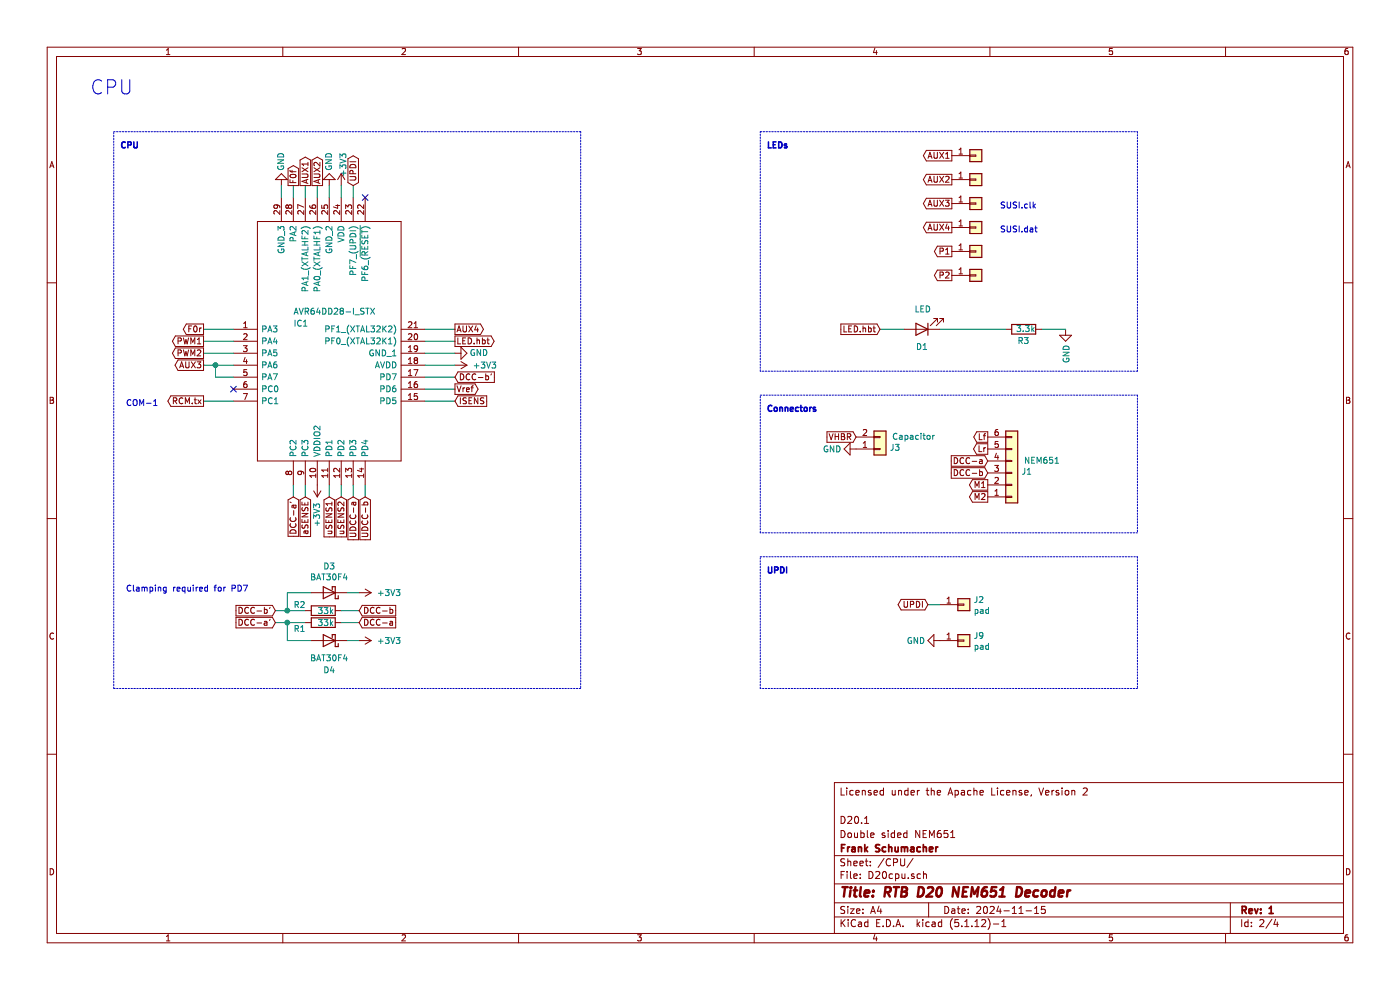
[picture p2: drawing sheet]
EESchema Schematic File Version 4
EELAYER 30 0
EELAYER END
$Descr A4 11693 8268
encoding utf-8
Sheet 2 4
Title "RTB D20 NEM651 Decoder"
Date "2024-11-15"
Rev "1"
Comp "Frank Schumacher"
Comment1 "Double sided NEM651"
Comment2 "D20.1"
Comment3 ""
Comment4 "Licensed under the Apache License, Version 2"
$EndDescr
Text Notes 750  800  0    118  ~ 0
CPU
$Comp
L power:+3V3 #PWR0102
U 1 1
P 2850 1550
F 0 "#PWR0102" H 2850 1400 50  0001 C CNN
F 1 "+3V3" V 2865 1723 50  0000 C CNN
F 2 "" H 2850 1550 50  0001 C CNN
F 3 "" H 2850 1550 50  0001 C CNN
	1    2850 1550
	1    0    0    -1  
$EndComp
Text GLabel 7750 5050 0    50   BiDi ~ 0
UPDI
Wire Wire Line
	7750 5050 7850 5050
Text GLabel 8250 3950 0    50   Input ~ 0
DCC-b
Text GLabel 8250 3850 0    50   Input ~ 0
DCC-a
Text GLabel 8250 4050 0    50   Output ~ 0
M1
Text GLabel 8250 4150 0    50   Output ~ 0
M2
Text GLabel 8250 3750 0    50   Output ~ 0
Lr
Text GLabel 8250 3650 0    50   Output ~ 0
Lf
$Comp
L Connector_Generic:Conn_01x06 J1
U 1 1
P 8450 3950
F 0 "J1" H 8530 3942 50  0000 L CNN
F 1 "NEM651" H 8550 3850 50  0000 L CNN
F 2 "Connector_PinHeader_1.27mm:PinHeader_1x06_P1.27mm_Horizontal" H 8450 3950 50  0001 C CNN
F 3 "~" H 8450 3950 50  0001 C CNN
	1    8450 3950
	1    0    0    1   
$EndComp
Wire Notes Line
	950  1100 4850 1100
Wire Notes Line
	4850 1100 4850 5750
Wire Notes Line
	4850 5750 950  5750
Wire Notes Line
	950  5750 950  1100
Wire Notes Line
	6350 1100 9500 1100
Wire Notes Line
	9500 1100 9500 3100
Wire Notes Line
	9500 3100 6350 3100
Wire Notes Line
	6350 3100 6350 1100
Wire Notes Line
	6350 3300 9500 3300
Wire Notes Line
	9500 3300 9500 4450
Wire Notes Line
	9500 4450 6350 4450
Wire Notes Line
	6350 4450 6350 3300
Wire Notes Line
	6350 4650 9500 4650
Wire Notes Line
	9500 4650 9500 5750
Wire Notes Line
	9500 5750 6350 5750
Wire Notes Line
	6350 5750 6350 4650
Text Notes 6400 4800 0    50   ~ 10
UPDI
Text Notes 6400 3450 0    50   ~ 10
Connectors
Text Notes 6400 1250 0    50   ~ 10
LEDs
Text Notes 1000 1250 0    50   ~ 10
CPU
Wire Wire Line
	8700 2750 8900 2750
$Comp
L power:GND #PWR0109
U 1 1
P 8900 2750
F 0 "#PWR0109" H 8900 2500 50  0001 C CNN
F 1 "GND" V 8905 2622 50  0000 R CNN
F 2 "" H 8900 2750 50  0001 C CNN
F 3 "" H 8900 2750 50  0001 C CNN
	1    8900 2750
	1    0    0    -1  
$EndComp
$Comp
L Device:LED D1
U 1 1
P 7700 2750
F 0 "D1" H 7700 2900 50  0000 C CNN
F 1 "LED" H 7693 2586 50  0000 C CNN
F 2 "LED_SMD:LED_0402_1005Metric" H 7700 2750 50  0001 C CNN
F 3 "~" H 7700 2750 50  0001 C CNN
	1    7700 2750
	-1   0    0    1   
$EndComp
$Comp
L Device:R R3
U 1 1
P 8550 2750
F 0 "R3" V 8450 2700 50  0000 L CNN
F 1 "3.3k" V 8550 2650 50  0000 L CNN
F 2 "Resistor_SMD:R_0402_1005Metric" V 8480 2750 50  0001 C CNN
F 3 "~" H 8550 2750 50  0001 C CNN
	1    8550 2750
	0    -1   -1   0   
$EndComp
Text GLabel 7350 2750 0    50   Input ~ 0
LED.hbt
Wire Wire Line
	7350 2750 7550 2750
Wire Wire Line
	7850 2750 8400 2750
Wire Wire Line
	3800 3050 3550 3050
$Comp
L power:+3V3 #PWR0110
U 1 1
P 3800 3050
F 0 "#PWR0110" H 3800 2900 50  0001 C CNN
F 1 "+3V3" V 3800 3300 50  0000 C CNN
F 2 "" H 3800 3050 50  0001 C CNN
F 3 "" H 3800 3050 50  0001 C CNN
	1    3800 3050
	0    1    1    0   
$EndComp
Wire Wire Line
	3550 2950 3800 2950
Wire Wire Line
	2550 1650 2550 1550
Wire Wire Line
	2650 1650 2650 1550
Wire Wire Line
	3050 4050 3050 4150
Wire Wire Line
	2950 1550 2950 1650
$Comp
L RTB:AVR64DD28-I_STX IC1
U 1 1
P 1950 2750
F 0 "IC1" H 2450 2800 50  0000 L CNN
F 1 "AVR64DD28-I_STX" H 2450 2900 50  0000 L CNN
F 2 "Package_DFN_QFN:QFN-28-1EP_4x4mm_P0.4mm_EP2.3x2.3mm" H 3400 3650 50  0001 L CNN
F 3 "https://ww1.microchip.com/downloads/aemDocuments/documents/MCU08/ProductDocuments/DataSheets/AVR64DD32-28-Prelim-DataSheet-DS40002315B.pdf" H 3400 3550 50  0001 L CNN
F 4 "8-bit Microcontrollers - MCU 64KB, 8KB RAM, 28p, 24MHz, MVIO, 12b ADC, ZCD, DAC, 2xUART, SPI, TWI" H 3400 3450 50  0001 L CNN "Description"
F 5 "1" H 3400 3350 50  0001 L CNN "Height"
F 6 "494-AVR64DD28-I/STX" H 3400 3250 50  0001 L CNN "Mouser Part Number"
F 7 "https://www.mouser.co.uk/ProductDetail/Microchip-Technology/AVR64DD28-I-STX?qs=tlsG%2FOw5FFjDVF9O6As67Q%3D%3D" H 3400 3150 50  0001 L CNN "Mouser Price/Stock"
F 8 "Microchip" H 3400 3050 50  0001 L CNN "Manufacturer_Name"
F 9 "AVR64DD28-I/STX" H 3400 2950 50  0001 L CNN "Manufacturer_Part_Number"
	1    1950 2750
	1    0    0    -1  
$EndComp
Wire Wire Line
	3800 3350 3550 3350
Text GLabel 3800 3250 2    50   Output ~ 0
Vref
Text GLabel 1700 2750 0    50   Output ~ 0
F0r
Text GLabel 2450 1550 1    50   Output ~ 0
F0f
Text GLabel 1700 3350 0    50   Output ~ 0
RCM.tx
Wire Wire Line
	1950 2750 1700 2750
Wire Wire Line
	3550 3250 3800 3250
Wire Wire Line
	1700 3350 1950 3350
Text GLabel 3050 4150 3    50   Input ~ 0
UDCC-b
Wire Wire Line
	2450 1650 2450 1550
$Comp
L Device:R R2
U 1 1
P 2700 5100
F 0 "R2" V 2650 4850 50  0000 L CNN
F 1 "33k" V 2700 5050 50  0000 L CNN
F 2 "Resistor_SMD:R_0402_1005Metric" V 2630 5100 50  0001 C CNN
F 3 "~" H 2700 5100 50  0001 C CNN
	1    2700 5100
	0    1    1    0   
$EndComp
Wire Wire Line
	2850 4050 2850 4150
Wire Wire Line
	2750 4150 2750 4050
Text GLabel 2850 4150 3    50   Input ~ 0
uSENS2
Text GLabel 2750 4150 3    50   Input ~ 0
uSENS1
Wire Wire Line
	2950 4050 2950 4150
Text GLabel 3800 3350 2    50   Input ~ 0
ISENS
Wire Wire Line
	1950 2950 1700 2950
Text GLabel 1700 2850 0    50   Output ~ 0
PWM1
Text GLabel 1700 2950 0    50   Output ~ 0
PWM2
Text GLabel 3000 5200 2    50   Input ~ 0
DCC-a
Text GLabel 3000 5100 2    50   Input ~ 0
DCC-b
Text GLabel 2950 4150 3    50   Input ~ 0
UDCC-a
$Comp
L power:GND #PWR0111
U 1 1
P 3800 2950
F 0 "#PWR0111" H 3800 2700 50  0001 C CNN
F 1 "GND" V 3800 2750 50  0000 C CNN
F 2 "" H 3800 2950 50  0001 C CNN
F 3 "" H 3800 2950 50  0001 C CNN
	1    3800 2950
	0    -1   -1   0   
$EndComp
Text GLabel 2950 1550 1    50   BiDi ~ 0
UPDI
Wire Wire Line
	1700 2850 1950 2850
Wire Wire Line
	3000 5200 2850 5200
$Comp
L Device:R R1
U 1 1
P 2700 5200
F 0 "R1" V 2750 4950 50  0000 L CNN
F 1 "33k" V 2700 5150 50  0000 L CNN
F 2 "Resistor_SMD:R_0402_1005Metric" V 2630 5200 50  0001 C CNN
F 3 "~" H 2700 5200 50  0001 C CNN
	1    2700 5200
	0    1    1    0   
$EndComp
Text Notes 1050 3400 0    50   ~ 0
COM-1
Text GLabel 3800 2850 2    50   Output ~ 0
LED.hbt
Wire Wire Line
	3550 2850 3800 2850
Wire Wire Line
	2850 1550 2850 1650
$Comp
L power:GND #PWR0101
U 1 1
P 2750 1550
F 0 "#PWR0101" H 2750 1300 50  0001 C CNN
F 1 "GND" V 2750 1350 50  0000 C CNN
F 2 "" H 2750 1550 50  0001 C CNN
F 3 "" H 2750 1550 50  0001 C CNN
	1    2750 1550
	-1   0    0    1   
$EndComp
Wire Wire Line
	2750 1550 2750 1650
$Comp
L power:GND #PWR0117
U 1 1
P 2350 1550
F 0 "#PWR0117" H 2350 1300 50  0001 C CNN
F 1 "GND" V 2350 1350 50  0000 C CNN
F 2 "" H 2350 1550 50  0001 C CNN
F 3 "" H 2350 1550 50  0001 C CNN
	1    2350 1550
	-1   0    0    1   
$EndComp
Wire Wire Line
	2350 1550 2350 1650
$Comp
L power:+3V3 #PWR0106
U 1 1
P 2650 4050
F 0 "#PWR0106" H 2650 3900 50  0001 C CNN
F 1 "+3V3" V 2650 4300 50  0000 C CNN
F 2 "" H 2650 4050 50  0001 C CNN
F 3 "" H 2650 4050 50  0001 C CNN
	1    2650 4050
	-1   0    0    1   
$EndComp
$Comp
L Connector_Generic:Conn_01x02 J3
U 1 1
P 7350 3750
F 0 "J3" H 7430 3742 50  0000 L CNN
F 1 "Capacitor" H 7450 3650 50  0000 L CNN
F 2 "Connector_PinHeader_1.27mm:PinHeader_1x02_P1.27mm_Horizontal" H 7350 3750 50  0001 C CNN
F 3 "~" H 7350 3750 50  0001 C CNN
	1    7350 3750
	1    0    0    1   
$EndComp
$Comp
L power:GND #PWR0118
U 1 1
P 7150 3750
F 0 "#PWR0118" H 7150 3500 50  0001 C CNN
F 1 "GND" V 7150 3550 50  0000 C CNN
F 2 "" H 7150 3750 50  0001 C CNN
F 3 "" H 7150 3750 50  0001 C CNN
	1    7150 3750
	0    1    1    0   
$EndComp
Text GLabel 7150 3650 0    50   Input ~ 0
VHBR
$Comp
L Connector_Generic:Conn_01x01 J4
U 1 1
P 8150 1300
F 0 "J4" H 8230 1342 50  0001 L CNN
F 1 "Conn_01x01" H 8230 1251 50  0001 L CNN
F 2 "RTB:DummyNet-Connector" H 8150 1300 50  0001 C CNN
F 3 "~" H 8150 1300 50  0001 C CNN
	1    8150 1300
	1    0    0    -1  
$EndComp
$Comp
L Connector_Generic:Conn_01x01 J5
U 1 1
P 8150 1500
F 0 "J5" H 8230 1542 50  0001 L CNN
F 1 "Conn_01x01" H 8230 1451 50  0001 L CNN
F 2 "RTB:DummyNet-Connector" H 8150 1500 50  0001 C CNN
F 3 "~" H 8150 1500 50  0001 C CNN
	1    8150 1500
	1    0    0    -1  
$EndComp
$Comp
L Connector_Generic:Conn_01x01 J2
U 1 1
P 8050 5050
F 0 "J2" H 8130 5092 50  0000 L CNN
F 1 "pad" H 8130 5001 50  0000 L CNN
F 2 "RTB:DummyNet-Connector" H 8050 5050 50  0001 C CNN
F 3 "~" H 8050 5050 50  0001 C CNN
	1    8050 5050
	1    0    0    -1  
$EndComp
Text GLabel 7950 1300 0    50   Output ~ 0
AUX1
Text GLabel 7950 1500 0    50   Output ~ 0
AUX2
$Comp
L Connector_Generic:Conn_01x01 J9
U 1 1
P 8050 5350
F 0 "J9" H 8130 5392 50  0000 L CNN
F 1 "pad" H 8130 5301 50  0000 L CNN
F 2 "RTB:DummyNet-Connector" H 8050 5350 50  0001 C CNN
F 3 "~" H 8050 5350 50  0001 C CNN
	1    8050 5350
	1    0    0    -1  
$EndComp
$Comp
L power:GND #PWR0104
U 1 1
P 7850 5350
F 0 "#PWR0104" H 7850 5100 50  0001 C CNN
F 1 "GND" V 7850 5150 50  0000 C CNN
F 2 "" H 7850 5350 50  0001 C CNN
F 3 "" H 7850 5350 50  0001 C CNN
	1    7850 5350
	0    1    1    0   
$EndComp
Text GLabel 2550 4150 3    50   Input ~ 0
aSENSE
Wire Wire Line
	2550 4050 2550 4150
Text GLabel 2650 1550 1    50   Output ~ 0
AUX2
Text GLabel 2550 1550 1    50   Output ~ 0
AUX1
$Comp
L Connector_Generic:Conn_01x01 J8
U 1 1
P 8150 1700
F 0 "J8" H 8230 1742 50  0001 L CNN
F 1 "Conn_01x01" H 8230 1651 50  0001 L CNN
F 2 "RTB:DummyNet-Connector" H 8150 1700 50  0001 C CNN
F 3 "~" H 8150 1700 50  0001 C CNN
	1    8150 1700
	1    0    0    -1  
$EndComp
Text GLabel 7950 1700 0    50   Output ~ 0
AUX3
NoConn ~ 1950 3250
NoConn ~ 3050 1650
Wire Wire Line
	1950 3150 1800 3150
Wire Wire Line
	1800 3150 1800 3050
Wire Wire Line
	1800 3050 1950 3050
Wire Wire Line
	1800 3050 1700 3050
Connection ~ 1800 3050
Text GLabel 1700 3050 0    50   Output ~ 0
AUX3
$Comp
L Connector_Generic:Conn_01x01 J7
U 1 1
P 8150 2300
F 0 "J7" H 8230 2342 50  0001 L CNN
F 1 "Conn_01x01" H 8230 2251 50  0001 L CNN
F 2 "RTB:DummyNet-Connector" H 8150 2300 50  0001 C CNN
F 3 "~" H 8150 2300 50  0001 C CNN
	1    8150 2300
	1    0    0    -1  
$EndComp
$Comp
L Connector_Generic:Conn_01x01 J6
U 1 1
P 8150 2100
F 0 "J6" H 8230 2142 50  0001 L CNN
F 1 "Conn_01x01" H 8230 2051 50  0001 L CNN
F 2 "RTB:DummyNet-Connector" H 8150 2100 50  0001 C CNN
F 3 "~" H 8150 2100 50  0001 C CNN
	1    8150 2100
	1    0    0    -1  
$EndComp
Text GLabel 7950 2100 0    50   Output ~ 0
P1
Text GLabel 7950 2300 0    50   Output ~ 0
P2
Wire Wire Line
	3550 2750 3800 2750
Text GLabel 3800 2750 2    50   Output ~ 0
AUX4
$Comp
L Connector_Generic:Conn_01x01 J10
U 1 1
P 8150 1900
F 0 "J10" H 8230 1942 50  0001 L CNN
F 1 "Conn_01x01" H 8230 1851 50  0001 L CNN
F 2 "RTB:DummyNet-Connector" H 8150 1900 50  0001 C CNN
F 3 "~" H 8150 1900 50  0001 C CNN
	1    8150 1900
	1    0    0    -1  
$EndComp
Text GLabel 7950 1900 0    50   Output ~ 0
AUX4
Wire Wire Line
	2850 5100 3000 5100
Text GLabel 2300 5100 0    50   Input ~ 0
DCC-b'
Wire Wire Line
	2300 5100 2400 5100
Text GLabel 3800 3150 2    50   Input ~ 0
DCC-b'
Wire Wire Line
	3550 3150 3800 3150
Wire Wire Line
	2400 5100 2400 4950
Wire Wire Line
	2400 4950 2600 4950
Connection ~ 2400 5100
Wire Wire Line
	2400 5100 2550 5100
$Comp
L Device:D_Schottky D3
U 1 1
P 2750 4950
F 0 "D3" H 2750 4733 50  0000 C CNN
F 1 "BAT30F4" H 2750 4824 50  0000 C CNN
F 2 "RTB:BAT30F4" H 2750 4950 50  0001 C CNN
F 3 "~" H 2750 4950 50  0001 C CNN
	1    2750 4950
	-1   0    0    1   
$EndComp
$Comp
L power:+3V3 #PWR0103
U 1 1
P 3000 4950
F 0 "#PWR0103" H 3000 4800 50  0001 C CNN
F 1 "+3V3" V 3000 5200 50  0000 C CNN
F 2 "" H 3000 4950 50  0001 C CNN
F 3 "" H 3000 4950 50  0001 C CNN
	1    3000 4950
	0    1    1    0   
$EndComp
Wire Wire Line
	2900 4950 3000 4950
Text GLabel 2300 5200 0    50   Input ~ 0
DCC-a'
Wire Wire Line
	2300 5200 2400 5200
Text GLabel 2450 4150 3    50   Input ~ 0
DCC-a'
Wire Wire Line
	2450 4150 2450 4050
$Comp
L Device:D_Schottky D4
U 1 1
P 2750 5350
F 0 "D4" H 2750 5600 50  0000 C CNN
F 1 "BAT30F4" H 2750 5500 50  0000 C CNN
F 2 "RTB:BAT30F4" H 2750 5350 50  0001 C CNN
F 3 "~" H 2750 5350 50  0001 C CNN
	1    2750 5350
	-1   0    0    1   
$EndComp
Wire Wire Line
	2400 5200 2400 5350
Wire Wire Line
	2400 5350 2600 5350
Connection ~ 2400 5200
Wire Wire Line
	2400 5200 2550 5200
Wire Wire Line
	2900 5350 3000 5350
$Comp
L power:+3V3 #PWR0108
U 1 1
P 3000 5350
F 0 "#PWR0108" H 3000 5200 50  0001 C CNN
F 1 "+3V3" V 3000 5600 50  0000 C CNN
F 2 "" H 3000 5350 50  0001 C CNN
F 3 "" H 3000 5350 50  0001 C CNN
	1    3000 5350
	0    1    1    0   
$EndComp
Text Notes 1050 4950 0    50   ~ 0
Clamping required for PD7
Text Notes 8350 1750 0    50   ~ 0
SUSI.clk
Text Notes 8350 1950 0    50   ~ 0
SUSI.dat
$EndSCHEMATC
